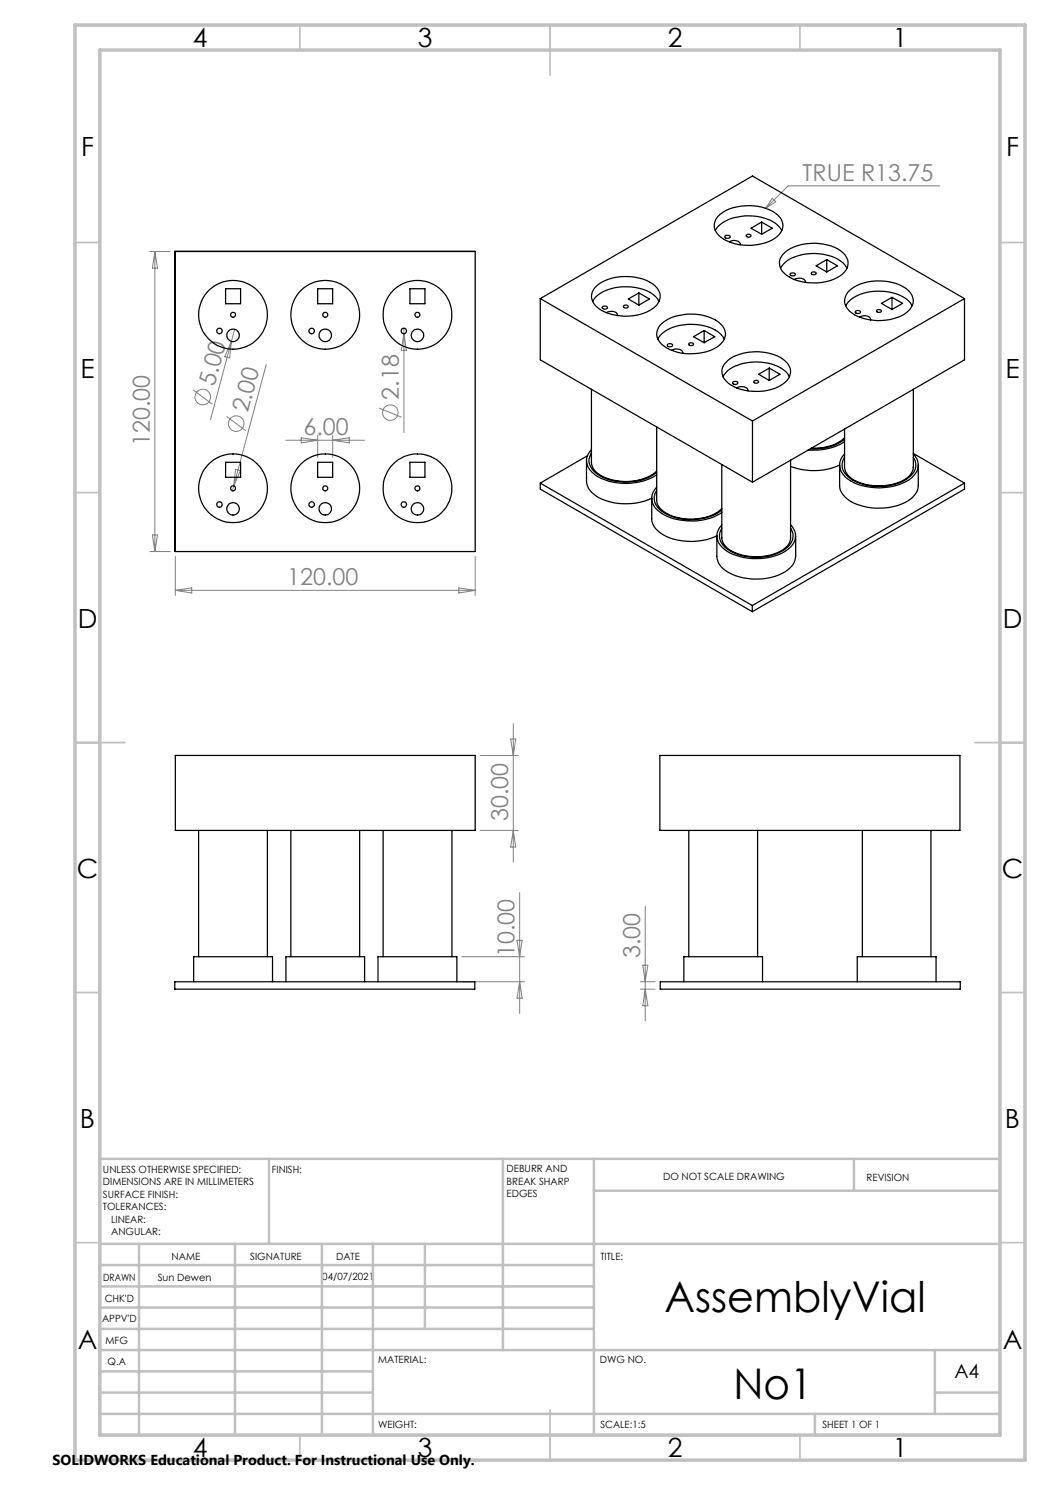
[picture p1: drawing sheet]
<svg xmlns="http://www.w3.org/2000/svg" width="210mm" height="297mm" viewBox="0 0 210 297" stroke-linecap="round" stroke-linejoin="round" font-family="sans-serif">
<g fill="none" stroke="#808080" stroke-width=".2">
<path d="M154.4 39.6l.8 .8-2.1 1.3zM188 37.2h-30.4l-4.5 4.5M30 50.3h4M31 50.3v60M31 50.3l.5 3.3h-1zM38.6 78l3.9 2.9M46.3 68.3l-4.2 15.7M46.3 68.3l-.4 3.3-1-.3zM46.9 65.9l-.6 2.4M53.2 73l-6.5 24.2M80.8 65.6v20.9M80.8 66.7l.5 3.4h-1z"/>
<path d="M45.3 83.3l3.8 2.8M46.7 97.2l-.2 .9M47.1 93.9l1 .2-1.4 3.1zM57.2 88h15.7M60.3 87.6l3.2 .4-3.2 .6zM63.5 87.1v4.4M66.5 87.1v4.4M66.5 88l3.4-.4v1zM75.8 81.6l4.5 1.8M30 110.3h4M30.5 107h1l-.5 3.3zM35.1 111.3v7.8"/>
<path d="M35.1 118.1h59.9M35.1 118.1l3.2-.5v1zM91.8 117.6l3.2 .5-3.2 .5zM95 111.3v7.8M96.1 151.1h7.5M102.1 147.8h1.1l-.5 3.3zM102.7 144.7v27.7M96.1 166.1h7.5M102.7 166.1l.5 3.3h-1.1zM103.9 178.5v24.2M92.4 196.4h12.5M92.4 191.3h12.5"/>
<path d="M103.4 188.1h1l-.5 3.2zM103.9 196.4l.5 3.2h-1zM128.1 196.4h2.9M128.1 197.8h2.9M128.6 193h1l-.6 3.4zM129 181.3v22.9M129 197.8l.6 3.4h-1z"/>
<circle cx="40.5" cy="79.4" r="1.57"/>
<circle cx="47.2" cy="84.7" r="1.56"/>
<circle cx="78.1" cy="82.5" r="1.55"/>
</g>
<g fill="none" stroke="#c0c0c0" stroke-width=".35">
<path d="M60 5v5M110 5v10M160 5v5M15 48.5h5M200 48.5h5M15 98.5h5M200 98.5h5M15 148.5h10M195 148.5h10M15 198.5h5M200 198.5h5M15 248.5h5"/>
<path d="M200 248.5h5M60 287v5M110 282v10M160 287v5"/>
</g>
<g fill="none" stroke="#c0c0c0" stroke-width=".5">
<path d="M53.8 231.8v17M100.6 231.8v38.2M118.8 231.8v55.2M118.8 238.2h81.2M170.8 231.8v6.4M200 231.8h-180v55.2M20 248.8h180M20 257.3h98.8M20 253h98.8M27.8 248.8v38.2M47 248.8v38.2M64.4 248.8v38.2"/>
<path d="M74.6 248.8v38.2M85 248.8v17M20 265.8h98.8M20 261.5h98.8M20 278.5h54.6M20 274.3h54.6M20 270h180M187 278.5h13M187 270v12.8M20 282.8h180M163 282.8v4.2"/>
</g>
<path d="M15 5h190v287h-190zM20 10h180v277h-180z" fill="none" stroke="#c0c0c0" stroke-width=".7"/>
<g fill="none" stroke="#000" stroke-width=".25">
<path d="M35.1 50.3h59.9v60h-59.9zM45.1 57.7h3v3h-3zM63.5 57.7h3v3h-3zM82 57.7h3v3h-3zM95 50.3h-60v59.9h.1M108.1 59.7v12.3l42.4 24.4M108.1 59.7l42.4 24.5M108.1 59.7l42.4-24.5 42.4 24.5M119 57.5a9.7 9.7 0 0 1 9.7-1.7 4.3 4.3 0 0 1 3.3 3.4 3.5 3.5 0 0 1-2.3 3 10.4 10.4 0 0 1-10-.5 2.75 2.75 0 0 1-.7-4.2zM127.8 58.6l-2.1 1.2 2.1 1.2M127.8 58.6l2.1 1.2-2.1 1.2M127.8 58.6v2.4"/>
<path d="M143.1 46.1a6.4 6.4 0 0 1 5.1-2.8 9.3 9.3 0 0 1 7.4 1.8l.8 1M143.6 43.3a9.8 9.8 0 0 1 8.8-1.9 5.2 5.2 0 0 1 4.1 3.1 3.3 3.3 0 0 1-2.2 3.6 10.2 10.2 0 0 1-10.5-1 2.61 2.61 0 0 1-.2-3.8zM145 47.2a.57 .57 0 0 1 .6-.2 .57 .57 0 0 1 .4 .5 .56 .56 0 0 1-.6 .2 .56 .56 0 0 1-.4-.5zM145.8 48.4a1.58 1.58 0 0 1 2.3 .4l-.1 .2M149.3 47a.52 .52 0 0 1 .5-.2 .52 .52 0 0 1 .4 .5 .51 .51 0 0 1-.6 .2 .51 .51 0 0 1-.3-.5zM152.3 44.4l2.1 1.2-2.1 1.2M152.3 44.4l-2.1 1.2 2.1 1.2M152.3 44.4v2.4M156.1 53.7a5.7 5.7 0 0 1 4.3-2.8 10 10 0 0 1 8.3 1.7l.7 1.1M156.6 50.8a9.7 9.7 0 0 1 9.7-1.6 4.4 4.4 0 0 1 3.3 3.3 3.9 3.9 0 0 1-3 3.4 10.7 10.7 0 0 1-9.3-.8 2.73 2.73 0 0 1-.7-4.3zM158 54.7a.56 .56 0 0 1 .6-.1 .56 .56 0 0 1 .4 .4 .54 .54 0 0 1-.5 .2 .54 .54 0 0 1-.5-.5zM158.9 55.9a1.72 1.72 0 0 1 2.1 .2l.1 .4"/>
<path d="M162.4 54.5l.5-.1 .3 .2a.47 .47 0 0 1-.5 .4 .47 .47 0 0 1-.4-.4zM165.3 51.9l2.2 1.3-2.2 1.2M165.3 51.9l-2.1 1.3 2.1 1.2M165.3 51.9v2.5M169.7 58.3a9.9 9.9 0 0 1 11-.9 2.87 2.87 0 0 1 1.2 4.5 9.3 9.3 0 0 1-8 2.1 5.8 5.8 0 0 1-4.9-3.2 2.68 2.68 0 0 1 .7-2.5zM178.4 59.5l2.1 1.2-2.1 1.2M178.4 59.5l-2.1 1.2 2.1 1.2M178.4 59.5v2.4M192.9 59.7l-42.4 24.5M192.9 59.7v12.3l-42.4 24.4M118.3 77.9v14.6a3.3 3.3 0 0 0 2.1 2.7 10.7 10.7 0 0 0 10.6-.7l.3-.3M118.5 60.3a6 6 0 0 1 4.3-2.7 10.4 10.4 0 0 1 7.8 1.3l.9 .8 .3 .6"/>
<path d="M120.4 61.4a.57 .57 0 0 1 .6-.2 .57 .57 0 0 1 .5 .4 .58 .58 0 0 1-.6 .2 .58 .58 0 0 1-.5-.4zM121.3 62.5a1.58 1.58 0 0 1 2.2 .5v.1M124.7 61.2a.49 .49 0 0 1 .5-.2 .49 .49 0 0 1 .4 .4 .5 .5 0 0 1-.5 .2 .5 .5 0 0 1-.4-.4zM131.6 67.8a7.1 7.1 0 0 1 5.9-2.9 8.3 8.3 0 0 1 7 2.4l.4 .5M132.1 65a9.8 9.8 0 0 1 8.8-1.9 5.2 5.2 0 0 1 4.1 3.1 3.3 3.3 0 0 1-2.2 3.6 10.2 10.2 0 0 1-10.5-1 2.61 2.61 0 0 1-.2-3.8zM133.6 68.8l.4-.1 .5 .2a.5 .5 0 0 1-.5 .5 .5 .5 0 0 1-.5-.5zM134.3 70.1a1.58 1.58 0 0 1 2.3 .4l-.1 .2M137.8 68.7a.52 .52 0 0 1 .5-.2 .52 .52 0 0 1 .4 .4 .49 .49 0 0 1-.6 .3 .49 .49 0 0 1-.3-.5zM140.8 66.1l-2.1 1.2 2.1 1.2M140.8 66.1l2.1 1.2-2.1 1.2M140.8 66.1v2.4M144.6 75.3a5.7 5.7 0 0 1 4.3-2.7 10 10 0 0 1 8.3 1.7l.7 1"/>
<path d="M145.1 72.5a8.4 8.4 0 0 1 6.3-2.2 8.3 8.3 0 0 1 6.2 2.4 2.76 2.76 0 0 1-1.2 4.2 10.5 10.5 0 0 1-10.6-.1 2.73 2.73 0 0 1-.7-4.3zM146.5 76.4a.56 .56 0 0 1 .6-.1 .56 .56 0 0 1 .4 .4 .54 .54 0 0 1-.5 .2 .54 .54 0 0 1-.5-.5zM147.4 77.6a1.77 1.77 0 0 1 2.1 .2l.1 .4M150.8 76.3a.49 .49 0 0 1 .5-.3 .49 .49 0 0 1 .4 .5 .52 .52 0 0 1-.5 .2 .52 .52 0 0 1-.4-.4zM153.8 73.6l-2.1 1.3 2.1 1.2M153.8 73.6l2.2 1.3-2.2 1.2M153.8 73.6v2.5M169.2 61.2a6.3 6.3 0 0 1 5.1-2.9 9.6 9.6 0 0 1 7.4 1.9l.7 1M171.1 62.3a.57 .57 0 0 1 .6-.2 .57 .57 0 0 1 .4 .4l-.7 .2-.3-.2zM171.9 63.4a1.58 1.58 0 0 1 2.2 .4v.2M175.3 62.1a.52 .52 0 0 1 .6-.2 .52 .52 0 0 1 .3 .4 .49 .49 0 0 1-.5 .2 .49 .49 0 0 1-.4-.4zM182.7 77.9l-.1 15.6a3.6 3.6 0 0 1-2.7 2.9 10.7 10.7 0 0 1-9.8-.9l-.4-.4a2.54 2.54 0 0 1-.8-1.7v-7.6"/>
<path d="M45.1 92.5h3v3h-3zM63.5 92.5h3v3h-3zM82 92.5h3v3h-3zM108.1 96.6v1.2l42.4 24.5M108.1 96.6l42.4 24.5M117.3 92.1v4.1a4.3 4.3 0 0 0 3 3.6 12.8 12.8 0 0 0 10.1-.1v4a4.2 4.2 0 0 0 2.9 3.6 12.5 12.5 0 0 0 10.1-.1v4.1a4.2 4.2 0 0 0 3 3.5 11.8 11.8 0 0 0 11.3-.9 3.4 3.4 0 0 0 1.4-2.6v-4.1M117.5 91.2l-9.4 5.4M118.3 89.9a2.98 2.98 0 0 0 .2 4.6 11.4 11.4 0 0 0 10.4 1.6l1.5-.6 .9-.5M118.3 90.6a2.72 2.72 0 0 0 .6 3.7 10.7 10.7 0 0 0 10.1 1.5l1.4-.7 .9-.6M131.3 85.4v14.7a3.2 3.2 0 0 0 2.2 2.7 10.6 10.6 0 0 0 10.5-.7l.4-.4M131.3 97.4a3.1 3.1 0 0 0 .7 5.1 11.8 11.8 0 0 0 12.4 0M131.3 98.1a2.9 2.9 0 0 0 1.1 4.2 10.9 10.9 0 0 0 12-.3"/>
<path d="M144.4 92.9v14.7M150.5 84.2v12.2M158.1 92v15.6a3.6 3.6 0 0 1-2.7 3 10.7 10.7 0 0 1-9.9-1 2.56 2.56 0 0 1-1.1-2M168.9 87.6a8.7 8.7 0 0 1-6.6 2M168.9 90.8a3 3 0 0 0 .2 4.6 11.6 11.6 0 0 0 10.4 1.6 5.5 5.5 0 0 0 4.1-3.3 3 3 0 0 0-.9-2.9M168.9 88.3a11.5 11.5 0 0 1-7.3 1.7M168.9 91.5a2.86 2.86 0 0 0 1.1 4.1 11.1 11.1 0 0 0 11.6 0 2.88 2.88 0 0 0 1.1-4.1M168.9 87.8a9.9 9.9 0 0 1-6.8 1.9M182.7 90.7l10.2 5.9M183.7 93v4.1a4.1 4.1 0 0 1-2.7 3.4 12.2 12.2 0 0 1-11.4-.6 3.6 3.6 0 0 1-1.7-2.8v-4.1a12.9 12.9 0 0 1-9.8 .3M192.9 96.6v1.2l-42.4 24.5M192.9 96.6l-42.4 24.5"/>
<path d="M144.4 105a3.1 3.1 0 0 0 .7 5 11.9 11.9 0 0 0 12 .2 3.2 3.2 0 0 0 1-5.2M144.4 105.7a2.91 2.91 0 0 0 1.1 4.1 11.1 11.1 0 0 0 11.6 0 2.92 2.92 0 0 0 1-4.1M150.5 121.1v1.2M35.1 151.1h59.9v15h-59.9zM132 151.1h60v15h-60zM39.7 166.1v25.2M53.5 166.1v25.2M58.2 166.1v25.2M71.9 166.1v25.2M76.6 166.1v25.2M90.4 166.1v25.2M137.8 166.1v25.2"/>
<path d="M151.5 166.1v25.2M172.5 166.1v25.2M186.2 166.1v25.2M35 196.4h60v1.4h-60zM38.7 196.4v-5.1h15.8v5.1M57.2 196.4v-5.1h15.7v5.1M75.6 196.4v-5.1h15.8v5.1M132 196.4h60.1v1.4h-60.1zM136.8 196.4v-5.1h15.7v5.1M171.4 196.4v-5.1h15.8v5.1"/>
<circle cx="43.9" cy="66.2" r=".55"/>
<circle cx="46.6" cy="63" r="6.9"/>
<circle cx="46.6" cy="63" r=".5"/>
<circle cx="46.6" cy="67.1" r="1.26"/>
<circle cx="62.3" cy="66.2" r=".55"/>
<circle cx="65" cy="63" r="6.9"/>
<circle cx="65.1" cy="67.1" r="1.27"/>
<circle cx="65.1" cy="63" r=".5"/>
<circle cx="80.8" cy="66.2" r=".55"/>
<circle cx="83.5" cy="63" r=".5"/>
<circle cx="83.5" cy="63" r="6.9"/>
<circle cx="83.5" cy="67.1" r="1.26"/>
<circle cx="46.6" cy="97.7" r="6.9"/>
<circle cx="46.6" cy="97.7" r=".5"/>
<circle cx="65.1" cy="97.7" r="6.9"/>
<circle cx="65.1" cy="97.7" r=".5"/>
<circle cx="83.5" cy="97.7" r=".5"/>
<circle cx="83.5" cy="97.7" r="6.9"/>
<circle cx="43.9" cy="100.9" r=".55"/>
<circle cx="46.6" cy="101.8" r="1.24"/>
<circle cx="62.3" cy="100.9" r=".55"/>
<circle cx="65.1" cy="101.8" r="1.25"/>
<circle cx="80.8" cy="100.9" r=".55"/>
<circle cx="83.5" cy="101.8" r="1.24"/>
</g>
<g font-size="8.5">
<text x="132.9" y="262.5">AssemblyVial</text>
<text x="146.7" y="279.7">No1</text>
</g>
<g font-size="5.3">
<text x="38.5" y="9.5">4</text>
<text x="83.5" y="9.5">3</text>
<text x="133.6" y="9.5">2</text>
<text x="178.6" y="9.5">1</text>
<text x="16.2" y="31.2">F</text>
<text x="201.2" y="31.2">F</text>
<text x="16.1" y="75.5">E</text>
<text x="201.1" y="75.5">E</text>
<text x="15.5" y="125.5">D</text>
<text x="200.5" y="125.5">D</text>
<text x="15.4" y="175.5">C</text>
<text x="200.4" y="175.5">C</text>
<text x="16" y="225.5">B</text>
<text x="201" y="225.5">B</text>
<text x="15.5" y="269.7">A</text>
<text x="200.5" y="269.7">A</text>
<text x="38.5" y="291.5">4</text>
<text x="83.5" y="291.5">3</text>
<text x="133.6" y="291.5">2</text>
<text x="178.6" y="291.5">1</text>
</g>
<g font-size="4.7" fill="#808080">
<text x="160.5" y="36.1">TRUE R13.75</text>
<text x="42.9" y="77.4" transform="rotate(-75 42.9 77.4)">5.00</text>
<text x="49.6" y="82.7" transform="rotate(-75 49.6 82.7)">2.00</text>
<text x="79.8" y="79.9" transform="rotate(-90 79.8 79.9)">2.18</text>
<text x="30" y="89.2" transform="rotate(-90 30 89.2)">120.00</text>
<text x="60.7" y="87">6.00</text>
<text x="57.5" y="117.1">120.00</text>
<text x="101.7" y="164.2" transform="rotate(-90 101.7 164.2)">30.00</text>
<text x="102.9" y="191.4" transform="rotate(-90 102.9 191.4)">10.00</text>
<text x="128.1" y="191.6" transform="rotate(-90 128.1 191.6)">3.00</text>
</g>
<text font-size="3.9" x="190.9" y="275.5">A4</text>
<text font-size="2.9" x="10.5" y="292.9">SOLIDWORKS Educational Product. For Instructional Use Only.</text>
<g font-size="2">
<text x="20.6" y="234.6">UNLESS OTHERWISE SPECIFIED:</text>
<text x="20.6" y="237.1">DIMENSIONS ARE IN MILLIMETERS</text>
<text x="20.6" y="239.6">SURFACE FINISH:</text>
<text x="54.4" y="234.6">FINISH:</text>
<text x="101.3" y="234.5">DEBURR AND</text>
<text x="101.3" y="237">BREAK SHARP</text>
<text x="101.3" y="239.5">EDGES</text>
<text x="132.6" y="236">DO NOT SCALE DRAWING</text>
<text x="173.3" y="236.2">REVISION</text>
<text x="20.6" y="242.1">TOLERANCES:</text>
<text x="22.2" y="244.6">LINEAR:</text>
<text x="22.2" y="247.1">ANGULAR:</text>
<text x="34.3" y="252">NAME</text>
<text x="50" y="251.9">SIGNATURE</text>
<text x="67.2" y="251.9">DATE</text>
<text x="120.1" y="251.9">TITLE:</text>
<text x="20.6" y="256.1">DRAWN</text>
<text x="31.5" y="256.1">Sun Dewen</text>
<text x="64.5" y="255.9">04/07/2021</text>
<text x="20.9" y="260.3">CHK'D</text>
<text x="20.4" y="264.4">APPV'D</text>
<text x="21.1" y="268.8">MFG</text>
<text x="21.5" y="273">Q.A</text>
<text x="75.6" y="272.5">MATERIAL:</text>
<text x="120" y="272.5">DWG NO.</text>
<text x="75.6" y="285.5">WEIGHT:</text>
<text x="120.1" y="285.6">SCALE:1:5</text>
<text x="164.5" y="285.6">SHEET 1 OF 1</text>
</g>
</svg>
